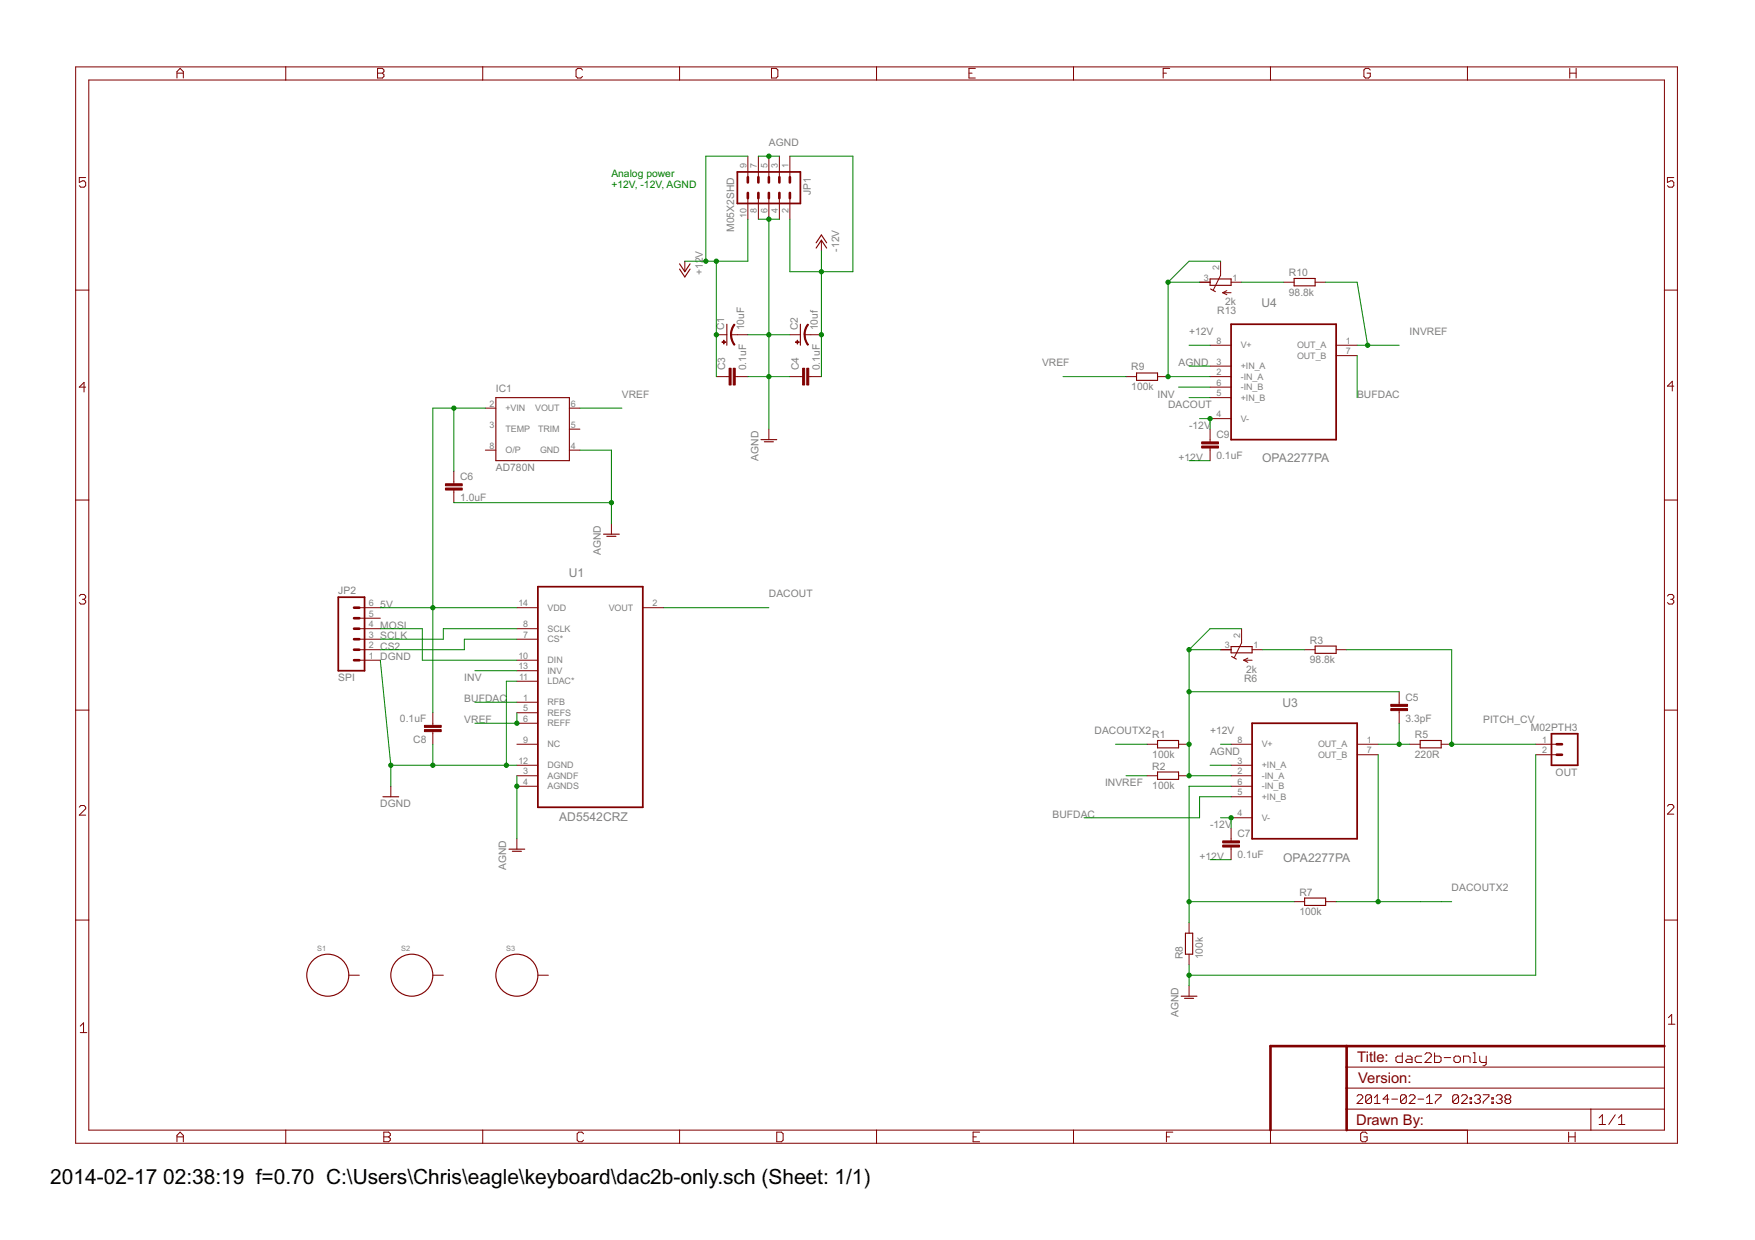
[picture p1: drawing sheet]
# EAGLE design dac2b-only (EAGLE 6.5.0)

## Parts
C1  10uF  CAP_POLPTH1  [CPOL-RADIAL-100UF-25V]
C2  10uf  CAP_POLPTH1  [CPOL-RADIAL-100UF-25V]
C3  0.1uF  C-EU050-055X075  [C050-055X075]
C4  0.1uF  C-EU050-055X075  [C050-055X075]
C5  3.3pF  C-EU025-025X050  [C025-025X050]
C6  1.0uF  C-EU075-032X103  [C075-032X103]
C7  0.1uF  C-EU025-025X050  [C025-025X050]
C8  0.1uF  C-EU050-055X075  [C050-055X075]
C9  0.1uF  C-EU025-025X050  [C025-025X050]
IC1  AD780N  [DIL08]
JP1  M05X2SHD  [2X5-SHROUDED]
JP2  SPI  M06SIP  [1X06]
OUT  M02PTH3  [1X02_LONGPADS]
R1  100k  R-EU_0207/10  [0207/10]
R2  100k  R-EU_0207/10  [0207/10]
R3  98.8k  R-EU_0207/10  [0207/10]
R5  220R  R-EU_0207/10  [0207/10]
R6  2k  R-TRIMM3296W  [RTRIM3296W]
R7  100k  R-EU_0207/10  [0207/10]
R8  100k  R-EU_0207/10  [0207/10]
R9  100k  R-EU_0207/10  [0207/10]
R10  98.8k  R-EU_0207/10  [0207/10]
R13  2k  R-TRIMM3296W  [RTRIM3296W]
S1  STANDOFF_ELECTRICAL  [STANDOFF-ELECTRICAL]
S2  STANDOFF_ELECTRICAL  [STANDOFF-ELECTRICAL]
S3  STANDOFF_ELECTRICAL  [STANDOFF-ELECTRICAL]
U1  AD5542CRZ  [SOIC127P600X175-14N]
U3  OPA2277PA  [DIP254P762X508-8]
U4  OPA2277PA  [DIP254P762X508-8]

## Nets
5V: C6.1 C8.2 IC1.2(+VIN) JP2.6 U1.14(VDD)
+12V: C1.1(+) C3.1 C7.2 C9.2 JP1.9 JP1.10 U3.8(V+) U4.8(V+)
-12V: C2.2(-) C4.2 C7.1 C9.1 JP1.1 JP1.2 U3.4(V-) U4.4(V-)
AGND: C1.2(-) C2.1(+) C3.2 C4.1 C6.2 IC1.4(GND) JP1.3 JP1.4 JP1.5 JP1.6 JP1.7 JP1.8 OUT.2 R8.1 U1.3(AGNDF) U1.4(AGNDS) U3.3(+IN_A) U4.3(+IN_A)
BUFDAC: U1.1(RFB) U3.5(+IN_B) U4.7(OUT_B)
CS2: JP2.2 U1.7(CS*)
DACOUT: U1.2(VOUT) U4.5(+IN_B)
DACOUTX2: R1.1 R7.2 U3.7(OUT_B)
DGND: C8.1 JP2.1 JP2.5 U1.11(LDAC*) U1.12(DGND)
INV: U1.13(INV) U4.6(-IN_B)
INVREF: R2.1 R10.2 U4.1(OUT_A)
MOSI: JP2.4 U1.10(DIN)
N$1: R9.2 R13.2(S) R13.3(A) U4.2(-IN_A)
N$2: C5.2 R5.1 U3.1(OUT_A)
N$3: R10.1 R13.1(E)
N$4: C5.1 R1.2 R2.2 R6.2(S) R6.3(A) U3.2(-IN_A)
N$5: R7.1 R8.2 U3.6(-IN_B)
N$12: R3.1 R6.1(E)
PITCH_CV: OUT.1 R3.2 R5.2
SCLK: JP2.3 U1.8(SCLK)
VREF: IC1.6(VOUT) R9.1 U1.5(REFS) U1.6(REFF)
Unconnected: IC1.3(TEMP) IC1.5(TRIM) IC1.8(O/P) S1.P1 S2.P1 S3.P1 U1.9(NC)

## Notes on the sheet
- Analog power
  +12V, -12V, AGND

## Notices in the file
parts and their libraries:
SparkFun-Aesthetics: Licensing: CC v3.0 Share-Alike You are welcome to use this library for commercial purposes.
